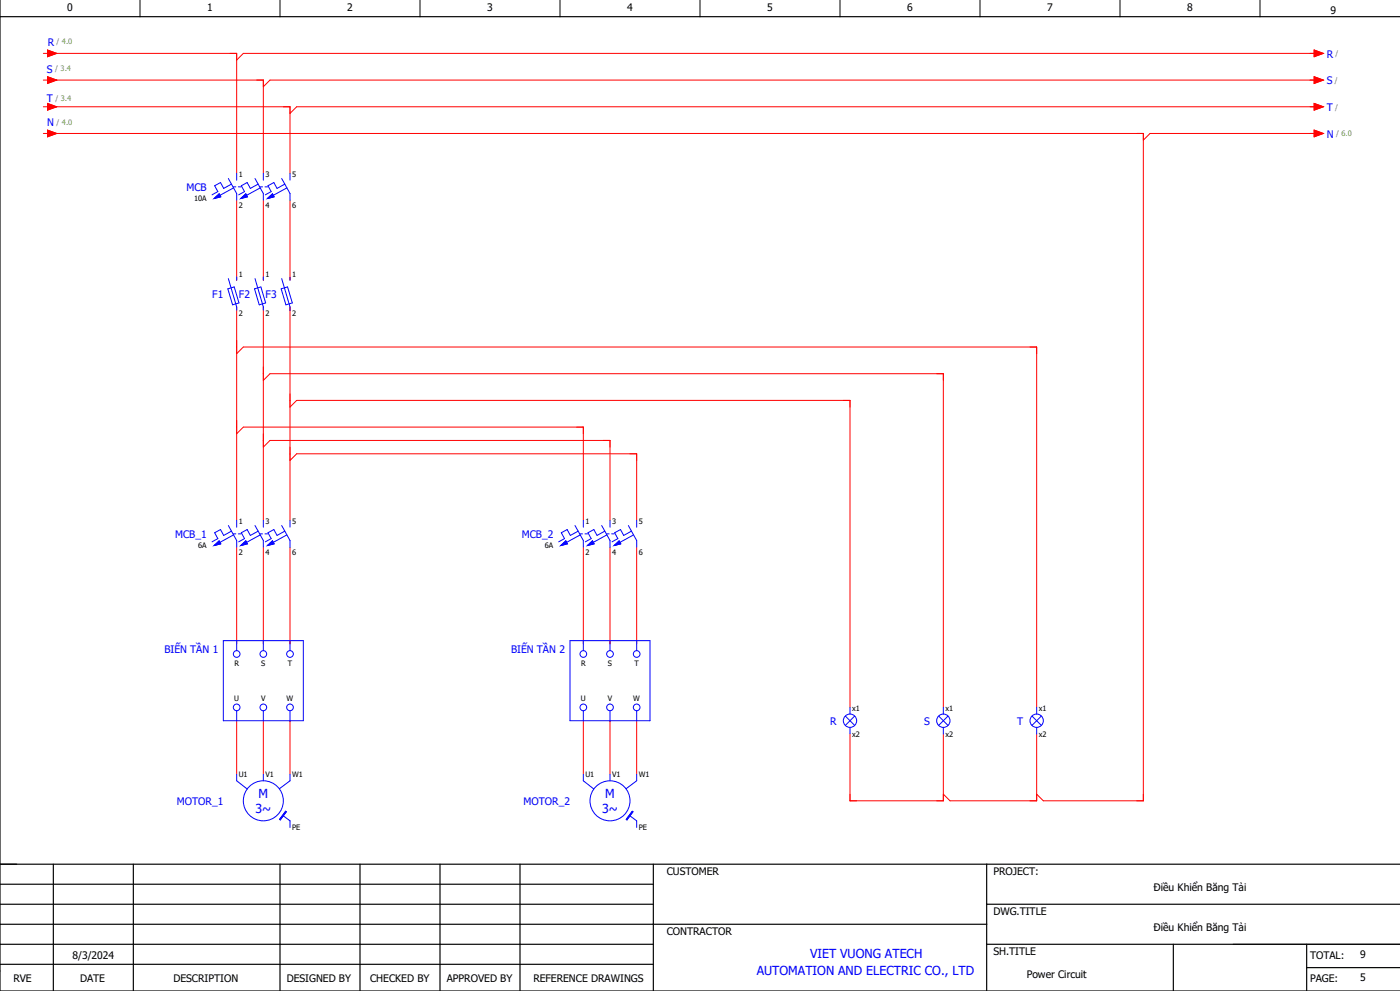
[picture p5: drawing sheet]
<svg xmlns="http://www.w3.org/2000/svg" width="420mm" height="297mm" viewBox="0 0 420 297" stroke-linecap="round" stroke-linejoin="round" font-family="sans-serif">
<path d="M42 0v5M84 0v5M126 0v5M168 0v5M210 0v5M252 0v5M294 0v5M336 0v5M378 0v5M370 283h50" fill="none" stroke="#000" stroke-width=".3"/>
<g fill="none" stroke="#000" stroke-width=".35">
<path d="M0 0v297h420M0 5h420M0 259h420M16 259v38M40 259v38M84 259v38M108 259v38M132 259v38M156 259v38M196 259v38M296 259v38M0 271h196"/>
<path d="M0 277h296M0 265h196M296 271h124M0 283h196M0 289h196M296 283h124M352 283v14M392 290h28M392 283v14"/>
</g>
<g fill="none" stroke="#f00" stroke-width=".3">
<path d="M13 16h1.2M14.2 15l2.8 1-2.8 1zM15 16h56v36M394.3 15l2.7 1-2.7 1zM395 16h-322l-2 2M13 24h1.2M13 32h1.2M14.2 23l2.8 1-2.8 1zM14.2 31l2.8 1-2.8 1zM14.2 39l2.8 1-2.8 1zM15 24h64v28M15 32h72v20"/>
<path d="M394.3 23l2.7 1-2.7 1zM394.3 31l2.7 1-2.7 1zM394.3 39l2.7 1-2.7 1zM395 24h-314l-2 2M395 32h-306l-2 2M13 40h1.2M15 40h328v200h-30l-2-2M395 40h-50l-2 2M71 60v24M79 60v24M87 60v24M71 92v64"/>
<path d="M79 92v64M87 92v64M71 106l2-2h238v108M79 114l2-2h202v100M71 130l2-2h102v28M79 134l2-2h102v24M87 138l2-2h102v20M87 122l2-2h166v92M71 164v29M79 164v29M87 164v29M175 164v29"/>
<path d="M183 164v29M191 164v29M71 216v16M79 216v16M87 216v16M175 216v16M183 216v16M191 216v16M255 220v20h28v-20M311 220v20h-26l-2-2"/>
</g>
<g fill="none" stroke="#00f" stroke-width=".3">
<path d="M64.2 59.5l1.5-1.4 .5 .9zM68.5 53.5l2.5 4.5v2M69.4 55.2l-2.3 1.3-1-1.8-1.7 1 1 1.7-1.8 1M70 56h.7M70.1 56.3l-4.1 2.2M71 52v2M71.5 56h.7M72.2 59.5l1.5-1.4 .5 .9zM76.5 53.5l2.5 4.5v2M77.4 55.2l-2.3 1.3-1-1.8-1.7 1 1 1.7-1.8 1M78 56h.7M78.1 56.3l-4.1 2.2"/>
<path d="M79 52v2M79.5 56h.7M80.2 59.5l1.5-1.4 .5 .9zM84.5 53.5l2.5 4.5v2M85.4 55.2l-2.3 1.3-1-1.8-1.7 1 1 1.7-1.8 1M86.1 56.3l-4.1 2.2M87 52v2M68.4 86.6l1.9-.6 1.4 4.8-1.9 .6zM68.5 83.5l2.5 8.5v1M71 83v1M76.4 86.6l1.9-.6 1.4 4.8-1.9 .6zM76.5 83.5l2.5 8.5v1"/>
<path d="M79 83v1M84.4 86.6l1.9-.6 1.4 4.8-1.9 .6zM84.5 83.5l2.5 8.5v1M87 83v1M68.5 157.5l2.5 4.5v2M69.4 159.2l-2.3 1.3-1-1.8-1.7 1 1 1.7-1.8 1M71 156v2M76.5 157.5l2.5 4.5v2M77.4 159.2l-2.3 1.3-1-1.8-1.7 1 1 1.7-1.8 1M79 156v2M84.5 157.5l2.5 4.5v2M85.4 159.2l-2.3 1.3-1-1.8-1.7 1 1 1.7-1.8 1"/>
<path d="M87 156v2M172.5 157.5l2.5 4.5v2M173.4 159.2l-2.3 1.3-1-1.8-1.7 1 1 1.7-1.8 1M175 156v2M180.5 157.5l2.5 4.5v2M181.4 159.2l-2.3 1.3-1-1.8-1.7 1 1 1.7-1.8 1M183 156v2M188.5 157.5l2.5 4.5v2M189.4 159.2l-2.3 1.3-1-1.8-1.7 1 1 1.7-1.8 1M191 156v2M64.2 163.5l1.5-1.4 .5 .9zM70 160h.7"/>
<path d="M70.1 160.3l-4.1 2.2M71.5 160h.7M72.2 163.5l1.5-1.4 .5 .9zM78 160h.7M78.1 160.3l-4.1 2.2M79.5 160h.7M80.2 163.5l1.5-1.4 .5 .9zM86.1 160.3l-4.1 2.2M168.2 163.5l1.5-1.4 .5 .9zM174 160h.7M174.1 160.3l-4.1 2.2M175.5 160h.7"/>
<path d="M176.2 163.5l1.5-1.4 .5 .9zM182 160h.7M182.1 160.3l-4.1 2.2M183.5 160h.8M184.2 163.5l1.5-1.4 .5 .9zM190.1 160.3l-4.1 2.2M67 192h24v24h-24zM71 192v3M79 192v3M87 192v3M171 192h24v24h-24zM175 192v3"/>
<path d="M183 192v3M191 192v3M71 213v3M79 213v3M87 213v3M175 213v3M183 213v3M191 213v3M253.6 214.6l2.8 2.8M255 212v2M255 218v2M256.4 214.6l-2.8 2.8"/>
<path d="M281.6 214.6l2.8 2.8M283 212v2M283 218v2M284.4 214.6l-2.8 2.8M309.6 214.6l2.8 2.8M311 212v2M311 218v2M312.4 214.6l-2.8 2.8M71 232v2l3.2 2.5M79 232v2M87 232v2l-3.2 2.4M175 232v2l3.2 2.5"/>
<path d="M183 232v2M191 232v2l-3.2 2.4M84.8 244.4l2.2 1.6v2M85.7 243.1l.2 .2-1.8 2.4-.2-.1zM188.8 244.4l2.2 1.6v2M189.7 243.1l.2 .2-1.8 2.4-.2-.1z"/>
<circle cx="71" cy="196" r="1"/>
<circle cx="79" cy="196" r="1"/>
<circle cx="87" cy="196" r="1"/>
<circle cx="175" cy="196" r="1"/>
<circle cx="183" cy="196" r="1"/>
<circle cx="191" cy="196" r="1"/>
<circle cx="71" cy="212" r="1"/>
<circle cx="79" cy="212" r="1"/>
<circle cx="87" cy="212" r="1"/>
<circle cx="175" cy="212" r="1"/>
<circle cx="183" cy="212" r="1"/>
<circle cx="191" cy="212" r="1"/>
<circle cx="255" cy="216" r="2"/>
<circle cx="283" cy="216" r="2"/>
<circle cx="311" cy="216" r="2"/>
<circle cx="79" cy="240" r="6"/>
<circle cx="183" cy="240" r="6"/>
</g>
<g fill="#00f" stroke="#00f" stroke-width=".3">
<path d="M72.2 59.5l1.5-1.4 .5 .9z"/>
<path d="M80.2 59.5l1.5-1.4 .5 .9z"/>
<path d="M64.2 59.5l1.5-1.4 .5 .9z"/>
<path d="M72.2 163.5l1.5-1.4 .5 .9z"/>
<path d="M80.2 163.5l1.5-1.4 .5 .9z"/>
<path d="M64.2 163.5l1.5-1.4 .5 .9z"/>
<path d="M176.2 163.5l1.5-1.4 .5 .9z"/>
<path d="M184.2 163.5l1.5-1.4 .5 .9z"/>
<path d="M168.2 163.5l1.5-1.4 .5 .9z"/>
<path d="M85.7 243.1l.2 .2-1.8 2.4-.2-.1z"/>
<path d="M189.7 243.1l.2 .2-1.8 2.4-.2-.1z"/>
</g>
<g fill="#f00" stroke="#f00" stroke-width=".3">
<path d="M14.2 15l2.8 1-2.8 1z"/>
<path d="M394.3 15l2.7 1-2.7 1z"/>
<path d="M14.2 23l2.8 1-2.8 1z"/>
<path d="M394.3 23l2.7 1-2.7 1z"/>
<path d="M14.2 31l2.8 1-2.8 1z"/>
<path d="M394.3 31l2.7 1-2.7 1z"/>
<path d="M14.2 39l2.8 1-2.8 1z"/>
<path d="M394.3 39l2.7 1-2.7 1z"/>
</g>
<g font-size="3.7" fill="#00f">
<text x="77.6" y="239.2">M</text>
<text x="181.6" y="239.2">M</text>
<text x="76.6" y="243.7">3~</text>
<text x="180.6" y="243.7">3~</text>
<text x="243" y="287.2">VIET VUONG ATECH</text>
<text x="227" y="292.2">AUTOMATION AND ELECTRIC CO., LTD</text>
</g>
<g font-size="3.1">
<text x="20.2" y="3.4">0</text>
<text x="62.2" y="3.4">1</text>
<text x="104.2" y="3.4">2</text>
<text x="146.2" y="3.4">3</text>
<text x="188.2" y="3.4">4</text>
<text x="230.2" y="3.4">5</text>
<text x="272.2" y="3.4">6</text>
<text x="314.2" y="3.4">7</text>
<text x="356.2" y="3.4">8</text>
<text x="399.2" y="4.1">9</text>
<text x="200" y="262.4">CUSTOMER</text>
<text x="298" y="262.4">PROJECT:</text>
<text x="346.1" y="267">Điều Khiển Băng Tải</text>
<text x="298" y="274.4">DWG.TITLE</text>
<text x="200" y="280.4">CONTRACTOR</text>
<text x="346.1" y="279">Điều Khiển Băng Tải</text>
<text x="21.7" y="287.5">8/3/2024</text>
<text x="298" y="286.4">SH.TITLE</text>
<text x="393" y="287.4">TOTAL:</text>
<text x="408" y="287.3">9</text>
<text x="308" y="293">Power Circuit</text>
<text x="4" y="294.4">RVE</text>
<text x="24" y="294.4">DATE</text>
<text x="52" y="294.4">DESCRIPTION</text>
<text x="86" y="294.4">DESIGNED BY</text>
<text x="111" y="294.4">CHECKED BY</text>
<text x="134" y="294.4">APPROVED BY</text>
<text x="160" y="294.4">REFERENCE DRAWINGS</text>
<text x="393" y="294.4">PAGE:</text>
<text x="408" y="294">5</text>
</g>
<g font-size="3.1" fill="#00f">
<text x="14.3" y="13.6">R</text>
<text x="398" y="17.2">R</text>
<text x="14.1" y="21.7">S</text>
<text x="398" y="25.2">S</text>
<text x="14.1" y="30.5">T</text>
<text x="398" y="33.2">T</text>
<text x="14.2" y="37.9">N</text>
<text x="398" y="41.2">N</text>
<text x="55.9" y="57.2">MCB</text>
<text x="63.7" y="89.2">F1</text>
<text x="71.7" y="89.2">F2</text>
<text x="79.7" y="89.2">F3</text>
<text x="52.5" y="161.2">MCB_1</text>
<text x="156.5" y="161.2">MCB_2</text>
<text x="49.3" y="195.6">BIẾN TẦN 1</text>
<text x="153.3" y="195.6">BIẾN TẦN 2</text>
<text x="249.1" y="217.2">R</text>
<text x="277.3" y="217.2">S</text>
<text x="305.2" y="217.2">T</text>
<text x="53.1" y="241.2">MOTOR_1</text>
<text x="157.1" y="241.2">MOTOR_2</text>
</g>
<g font-size="2.2" fill="#7ca552">
<text x="17" y="13.3">/ 4.0</text>
<text x="400.7" y="16.9">/</text>
<text x="16.6" y="21.4">/ 3.4</text>
<text x="400.5" y="24.9">/</text>
<text x="16.7" y="30.1">/ 3.4</text>
<text x="400.6" y="32.9">/</text>
<text x="17" y="37.6">/ 4.0</text>
<text x="400.8" y="40.9">/ 6.0</text>
</g>
<g font-size="2.2">
<text x="71.6" y="52.9">1</text>
<text x="79.6" y="52.9">3</text>
<text x="87.6" y="52.9">5</text>
<text x="58.2" y="60.1">10A</text>
<text x="71.6" y="62.2">2</text>
<text x="79.6" y="62.2">4</text>
<text x="87.6" y="62.2">6</text>
<text x="71.6" y="82.9">1</text>
<text x="79.6" y="82.9">1</text>
<text x="87.6" y="82.9">1</text>
<text x="71.6" y="94.8">2</text>
<text x="79.6" y="94.8">2</text>
<text x="87.6" y="94.8">2</text>
<text x="71.6" y="156.9">1</text>
<text x="79.6" y="156.9">3</text>
<text x="87.6" y="156.9">5</text>
<text x="175.6" y="156.9">1</text>
<text x="183.6" y="156.9">3</text>
<text x="191.6" y="156.9">5</text>
<text x="59.4" y="164.1">6A</text>
<text x="71.6" y="166.2">2</text>
<text x="79.6" y="166.2">4</text>
<text x="87.6" y="166.2">6</text>
<text x="163.4" y="164.1">6A</text>
<text x="175.6" y="166.2">2</text>
<text x="183.6" y="166.2">4</text>
<text x="191.6" y="166.2">6</text>
<text x="70.3" y="199.7">R</text>
<text x="78.4" y="199.7">S</text>
<text x="86.3" y="199.7">T</text>
<text x="174.3" y="199.7">R</text>
<text x="182.4" y="199.7">S</text>
<text x="190.3" y="199.7">T</text>
<text x="70.3" y="210">U</text>
<text x="78.3" y="210">V</text>
<text x="86" y="210">W</text>
<text x="174.3" y="210">U</text>
<text x="182.3" y="210">V</text>
<text x="190" y="210">W</text>
<text x="255.6" y="212.9">x1</text>
<text x="283.6" y="212.9">x1</text>
<text x="311.6" y="212.9">x1</text>
<text x="255.6" y="220.8">x2</text>
<text x="283.6" y="220.8">x2</text>
<text x="311.6" y="220.8">x2</text>
<text x="71.6" y="232.9">U1</text>
<text x="79.6" y="232.9">V1</text>
<text x="87.6" y="232.9">W1</text>
<text x="175.6" y="232.9">U1</text>
<text x="183.6" y="232.9">V1</text>
<text x="191.6" y="232.9">W1</text>
<text x="87.6" y="248.8">PE</text>
<text x="191.6" y="248.8">PE</text>
</g>
</svg>
